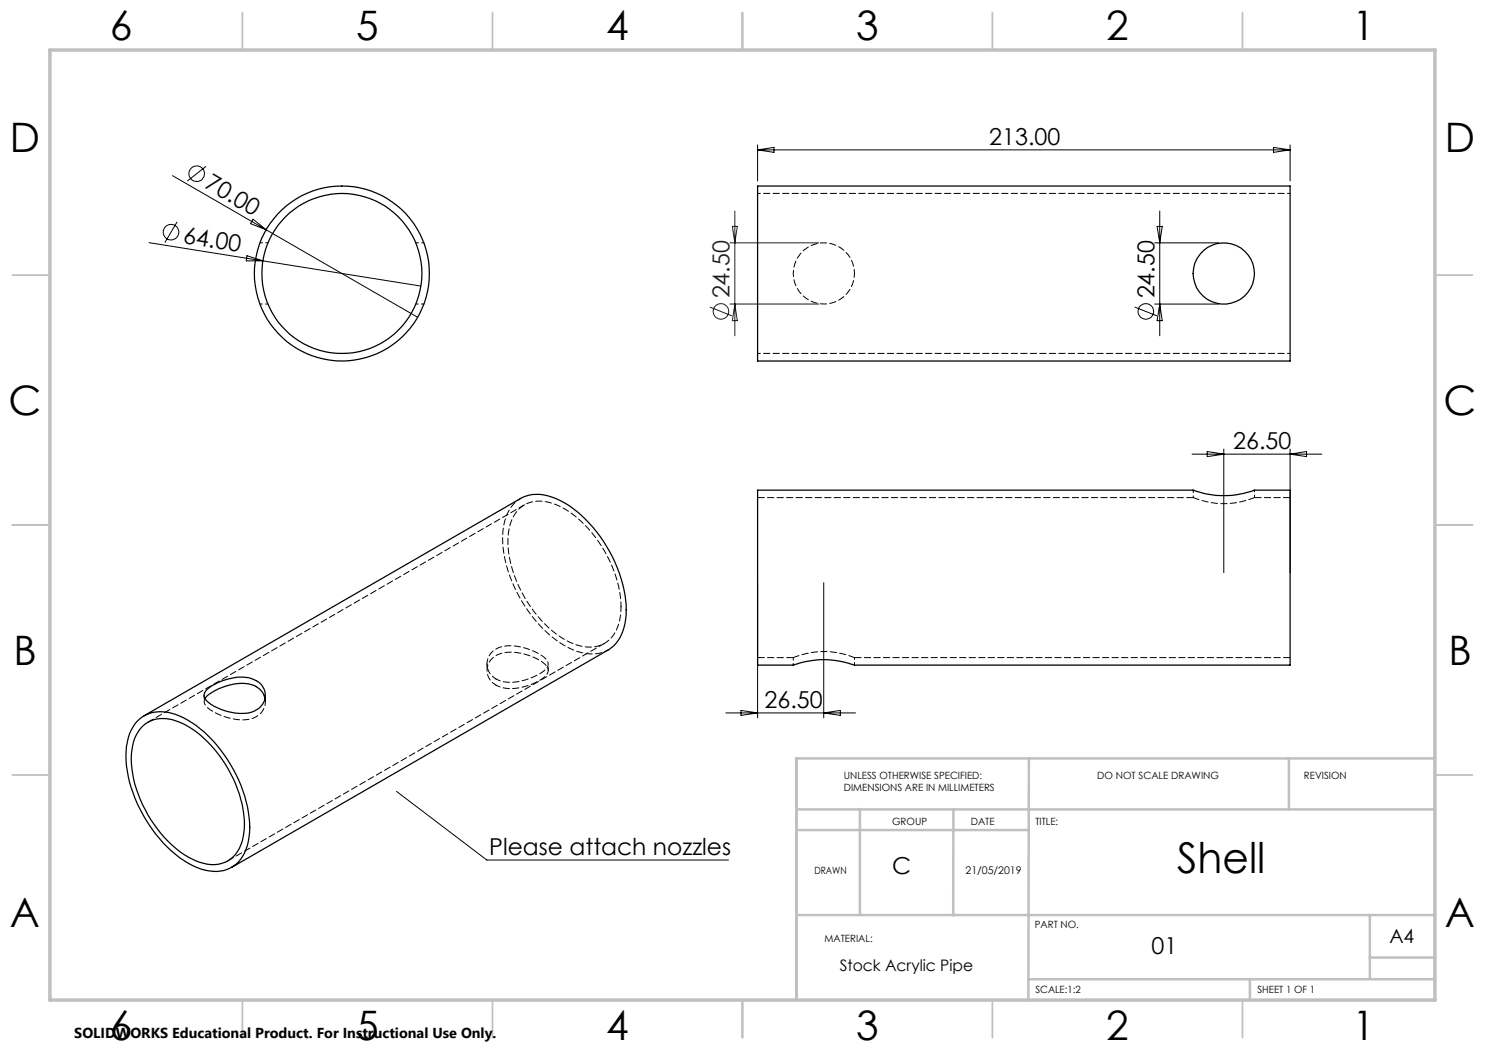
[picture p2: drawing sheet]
<svg xmlns="http://www.w3.org/2000/svg" width="297mm" height="210mm" viewBox="0 0 297 210" stroke-linecap="round" stroke-linejoin="round" font-family="sans-serif">
<g fill="none" stroke="#000" stroke-width=".2">
<path d="M34.5 35.1l49 28.4M41.2 33.3l-3.7 2.9M151.5 29v7.2M151.5 30h106.5M151.5 30l3.3-.5v1zM254.7 29.5l3.3 .5-3.3 .5zM258 29v7.2M29.8 48.5l22.8 3.7M35.4 44.4l-2.4 4.1M49.4 51.1l3.2 1.1h-3.4zM50.6 43.8l2.6 2.2-3.1-1.3zM52.6 52.2l31.6 5"/>
<path d="M230.9 48.6h12.9M231.4 45.3h1l-.4 3.3zM232 42.2v25M226.9 61.4l4.5 1.8M230.9 60.8h12.9M232 60.8l.4 3.3h-1zM238.4 90.8h26M241.4 90.3l3.4 .5-3.4 .5zM244.8 89.8v24.7M258 89.8v24.7M258 90.8l3.3-.5v1zM151.5 116.5v27.1"/>
<path d="M164.7 116.5v27.1M79.3 158.3l18.1 13.7h48.3M145.2 142.6h25.9M148.2 142.1l3.3 .5-3.3 .5zM164.7 142.6l3.4-.5v1z"/>
<circle cx="39.3" cy="34.7" r="1.56"/>
<circle cx="34.2" cy="46.4" r="1.55"/>
<circle cx="229.2" cy="62.3" r="1.55"/>
</g>
<g fill="none" stroke="#202020" stroke-width=".2">
<path d="M146 48.6h17.8M146.5 45.3h1l-.5 3.3zM147 42.2v25M142 61.4l4.4 1.8M146 60.8h17.8M147 60.8l.5 3.3h-1z"/>
<circle cx="144.2" cy="62.3" r="1.56"/>
</g>
<g fill="none" stroke="#c0c0c0" stroke-width=".35">
<path d="M48.5 2.5v7.5M98.5 2.5v7.5M148.5 2.5v7.5M198.5 2.5v7.5M248.5 2.5v7.5M2.5 55h7.5M287 55h7.5M2.5 105h7.5M287 105h7.5M2.5 155h7.5M287 155h7.5M48.5 200v7.5"/>
<path d="M98.5 200v7.5M148.5 200v7.5M198.5 200v7.5M248.5 200v7.5"/>
</g>
<path d="M205.8 151.7l-.1 48.4M257.8 151.7v10.2M287 151.7h-127.7v48.3M159.3 161.9h127.7M159.3 166h46.5M172 161.8v21.2M190.7 161.9l-.1 21.1M159.3 183h127.7M205.7 195.9h81.2M250 195.8v4.2M274 183v12.8M274 191.5h13" fill="none" stroke="#c0c0c0" stroke-width=".5"/>
<path d="M10 10h277v190h-277z" fill="none" stroke="#c0c0c0" stroke-width=".7"/>
<g fill="none" stroke="#000" stroke-width=".25">
<path d="M151.5 37.2h106.5v35h-106.5zM151.5 98h87.1a17.7 17.7 0 0 0 12.3 0h7.1v35h-87.1a17.6 17.6 0 0 0-12.3 0h-7.1zM41 139.7a10.7 10.7 0 0 1 7.5-3 4.2 4.2 0 0 1 4.5 3M41.2 138.1a10.7 10.7 0 0 1 9.1-2.4 3.4 3.4 0 0 1 2.7 3.3 3.4 3.4 0 0 1-2.5 3.4 10.4 10.4 0 0 1-9.3-2.4l-.4-.7a1.42 1.42 0 0 1 .4-1.2zM27.4 144.2a7.3 7.3 0 0 1 8.5-1 24.5 24.5 0 0 1 11.3 11.6 21.9 21.9 0 0 1 2.5 13.4 7 7 0 0 1-5 5.9 10.4 10.4 0 0 1-8-2 27.9 27.9 0 0 1-11.5-19.9 10.6 10.6 0 0 1 2.2-8zM28.5 145.3a6.5 6.5 0 0 1 7.4-.8 22.7 22.7 0 0 1 10.7 11.2 19.7 19.7 0 0 1 2 11.8 6.1 6.1 0 0 1-8.6 5 21.1 21.1 0 0 1-11-10.6 19.9 19.9 0 0 1-2.5-12.8 7.3 7.3 0 0 1 2-3.8zM28.8 143.1l75.3-43.4a7.8 7.8 0 0 1 7.1 0 23 23 0 0 1 10.1 9.6 24 24 0 0 1 3.8 14.6 7.8 7.8 0 0 1-3.5 6.1l-75.3 43.5"/>
<circle cx="68.4" cy="54.7" r="16"/>
<circle cx="68.4" cy="54.7" r="17.5"/>
<circle cx="244.7" cy="54.7" r="6.1"/>
</g>
<path d="M170.9 54.7a6.1 6.1 0 0 0-8.8-5.5 6.1 6.1 0 0 0-1 10.4 6.1 6.1 0 0 0 9.7-3.8l.1-1.1M104.1 99.7a8.1 8.1 0 0 0-3.6 7 27 27 0 0 0 8.3 19.2 14.6 14.6 0 0 0 9.8 4.9 6.3 6.3 0 0 0 3-.8" fill="none" stroke="#000" stroke-width=".2" stroke-dasharray="1.3 .6" stroke-dashoffset=".5"/>
<path d="M258 38.7h-106.5M151.5 70.7h106.5" fill="none" stroke="#000" stroke-width=".2" stroke-dasharray="1.3 .6" stroke-dashoffset=".7"/>
<path d="M53.6 48.6h-1.6M84.8 48.6h-1.6M52 60.8h1.6M83.2 60.8h1.6M238.6 98v1.5M250.9 99.5v-1.5M158.7 131.5v1.5M170.9 133v-1.5" fill="none" stroke="#000" stroke-width=".2" stroke-dasharray="1.3 .6" stroke-dashoffset=".8"/>
<path d="M238.6 99.5a16 16 0 0 0 12.3 0M158.7 131.5a16 16 0 0 1 12.2 0" fill="none" stroke="#000" stroke-width=".2" stroke-dasharray="1.3 .6" stroke-dashoffset=".1"/>
<path d="M238.6 99.5h-87.1M258 99.5h-7.1M151.5 131.5h7.2M170.9 131.5h87.1" fill="none" stroke="#000" stroke-width=".2" stroke-dasharray="1.3 .6" stroke-dashoffset="-.1"/>
<path d="M99.2 137a9.3 9.3 0 0 0 8.3-.7 3.1 3.1 0 0 0 2.2-2.2 3.6 3.6 0 0 0-2.6-2.5 9.6 9.6 0 0 0-7.8-.6 3.3 3.3 0 0 0-1.9 3 3.3 3.3 0 0 0 1.8 3M99.2 135.8a8.7 8.7 0 0 0 7.4-.4 4.7 4.7 0 0 0 3-2.4 2.89 2.89 0 0 0-2-2.3 11.2 11.2 0 0 0-7.5-1.3 3.5 3.5 0 0 0-2.6 2.9 3.5 3.5 0 0 0 1.7 3.5" fill="none" stroke="#000" stroke-width=".2" stroke-dasharray="1.3 .6" stroke-dashoffset=".4"/>
<path d="M41 139.7a1.63 1.63 0 0 0 .9 2.2 10.4 10.4 0 0 0 8.9 1.6 3.5 3.5 0 0 0 2.2-3.8" fill="none" stroke="#000" stroke-width=".2" stroke-dasharray="1.3 .6" stroke-dashoffset="-.2"/>
<path d="M124.2 121.4a25 25 0 0 0-11.3-19.6 8.1 8.1 0 0 0-8-.8 7.6 7.6 0 0 0-3.3 6.4 24.8 24.8 0 0 0 8.1 18.1 12.8 12.8 0 0 0 8.6 3.9 6.1 6.1 0 0 0 5.6-5.4l.3-2.6" fill="none" stroke="#000" stroke-width=".2" stroke-dasharray="1.3 .6" stroke-dashoffset=".3"/>
<path d="M104.9 101l-75.3 43.4M45.6 172.2l75.3-43.5" fill="none" stroke="#000" stroke-width=".2" stroke-dasharray="1.3 .6"/>
<path d="M40.8 139v1.3M97.4 132.8v1.3M109.7 134.1v-1.3M53.1 140.3v-1.3" fill="none" stroke="#000" stroke-width=".2" stroke-dasharray="1.3 .6" stroke-dashoffset=".6"/>
<text font-size="8.5" x="235.4" y="174.7">Shell</text>
<g font-size="8.1">
<text x="22" y="8">6</text>
<text x="71.2" y="8">5</text>
<text x="121.2" y="8">4</text>
<text x="171.3" y="8">3</text>
<text x="221.3" y="8">2</text>
<text x="270.5" y="8">1</text>
<text x="2" y="30.5">D</text>
<text x="289" y="30.5">D</text>
<text x="1.7" y="83">C</text>
<text x="288.7" y="83">C</text>
<text x="2.7" y="133">B</text>
<text x="289.7" y="133">B</text>
<text x="2" y="185.5">A</text>
<text x="289" y="185.5">A</text>
<text x="22" y="208">6</text>
<text x="71.2" y="208">5</text>
<text x="121.2" y="208">4</text>
<text x="171.3" y="208">3</text>
<text x="221.3" y="208">2</text>
<text x="270.5" y="208">1</text>
</g>
<g font-size="4.7">
<text x="197.8" y="28.9">213.00</text>
<text x="40.7" y="37.5" transform="rotate(30 40.7 37.5)">70.00</text>
<text x="36.5" y="48.5" transform="rotate(9 36.5 48.5)">64.00</text>
<text x="230.9" y="59.7" transform="rotate(-90 230.9 59.7)">24.50</text>
<text x="246.6" y="89.8">26.50</text>
<text x="152.9" y="141.6">26.50</text>
<text x="97.8" y="170.9">Please attach nozzles</text>
<text x="178.4" y="174.8">C</text>
<text x="230.3" y="190.8">01</text>
</g>
<text font-size="4.7" fill="#202020" x="145.9" y="59.7" transform="rotate(-90 145.9 59.7)">24.50</text>
<text font-size="3.9" x="277.9" y="188.5">A4</text>
<text font-size="3.2" x="167.9" y="194.3">Stock Acrylic Pipe</text>
<text font-size="2.9" x="14.9" y="207.6">SOLIDWORKS Educational Product. For Instructional Use Only.</text>
<text font-size="2.1" x="193.1" y="174.8">21/05/2019</text>
<g font-size="2">
<text x="168.8" y="155.8">UNLESS OTHERWISE SPECIFIED:</text>
<text x="219.5" y="155.8">DO NOT SCALE DRAWING</text>
<text x="260.8" y="155.8">REVISION</text>
<text x="168.8" y="158.3">DIMENSIONS ARE IN MILLIMETERS</text>
<text x="178.4" y="164.9">GROUP</text>
<text x="194.2" y="164.9">DATE</text>
<text x="207.1" y="164.9">TITLE:</text>
<text x="162.9" y="174.7">DRAWN</text>
<text x="207" y="185.5">PART NO.</text>
<text x="164.9" y="188.5">MATERIAL:</text>
<text x="207.1" y="198.6">SCALE:1:2</text>
<text x="251.5" y="198.6">SHEET 1 OF 1</text>
</g>
</svg>
